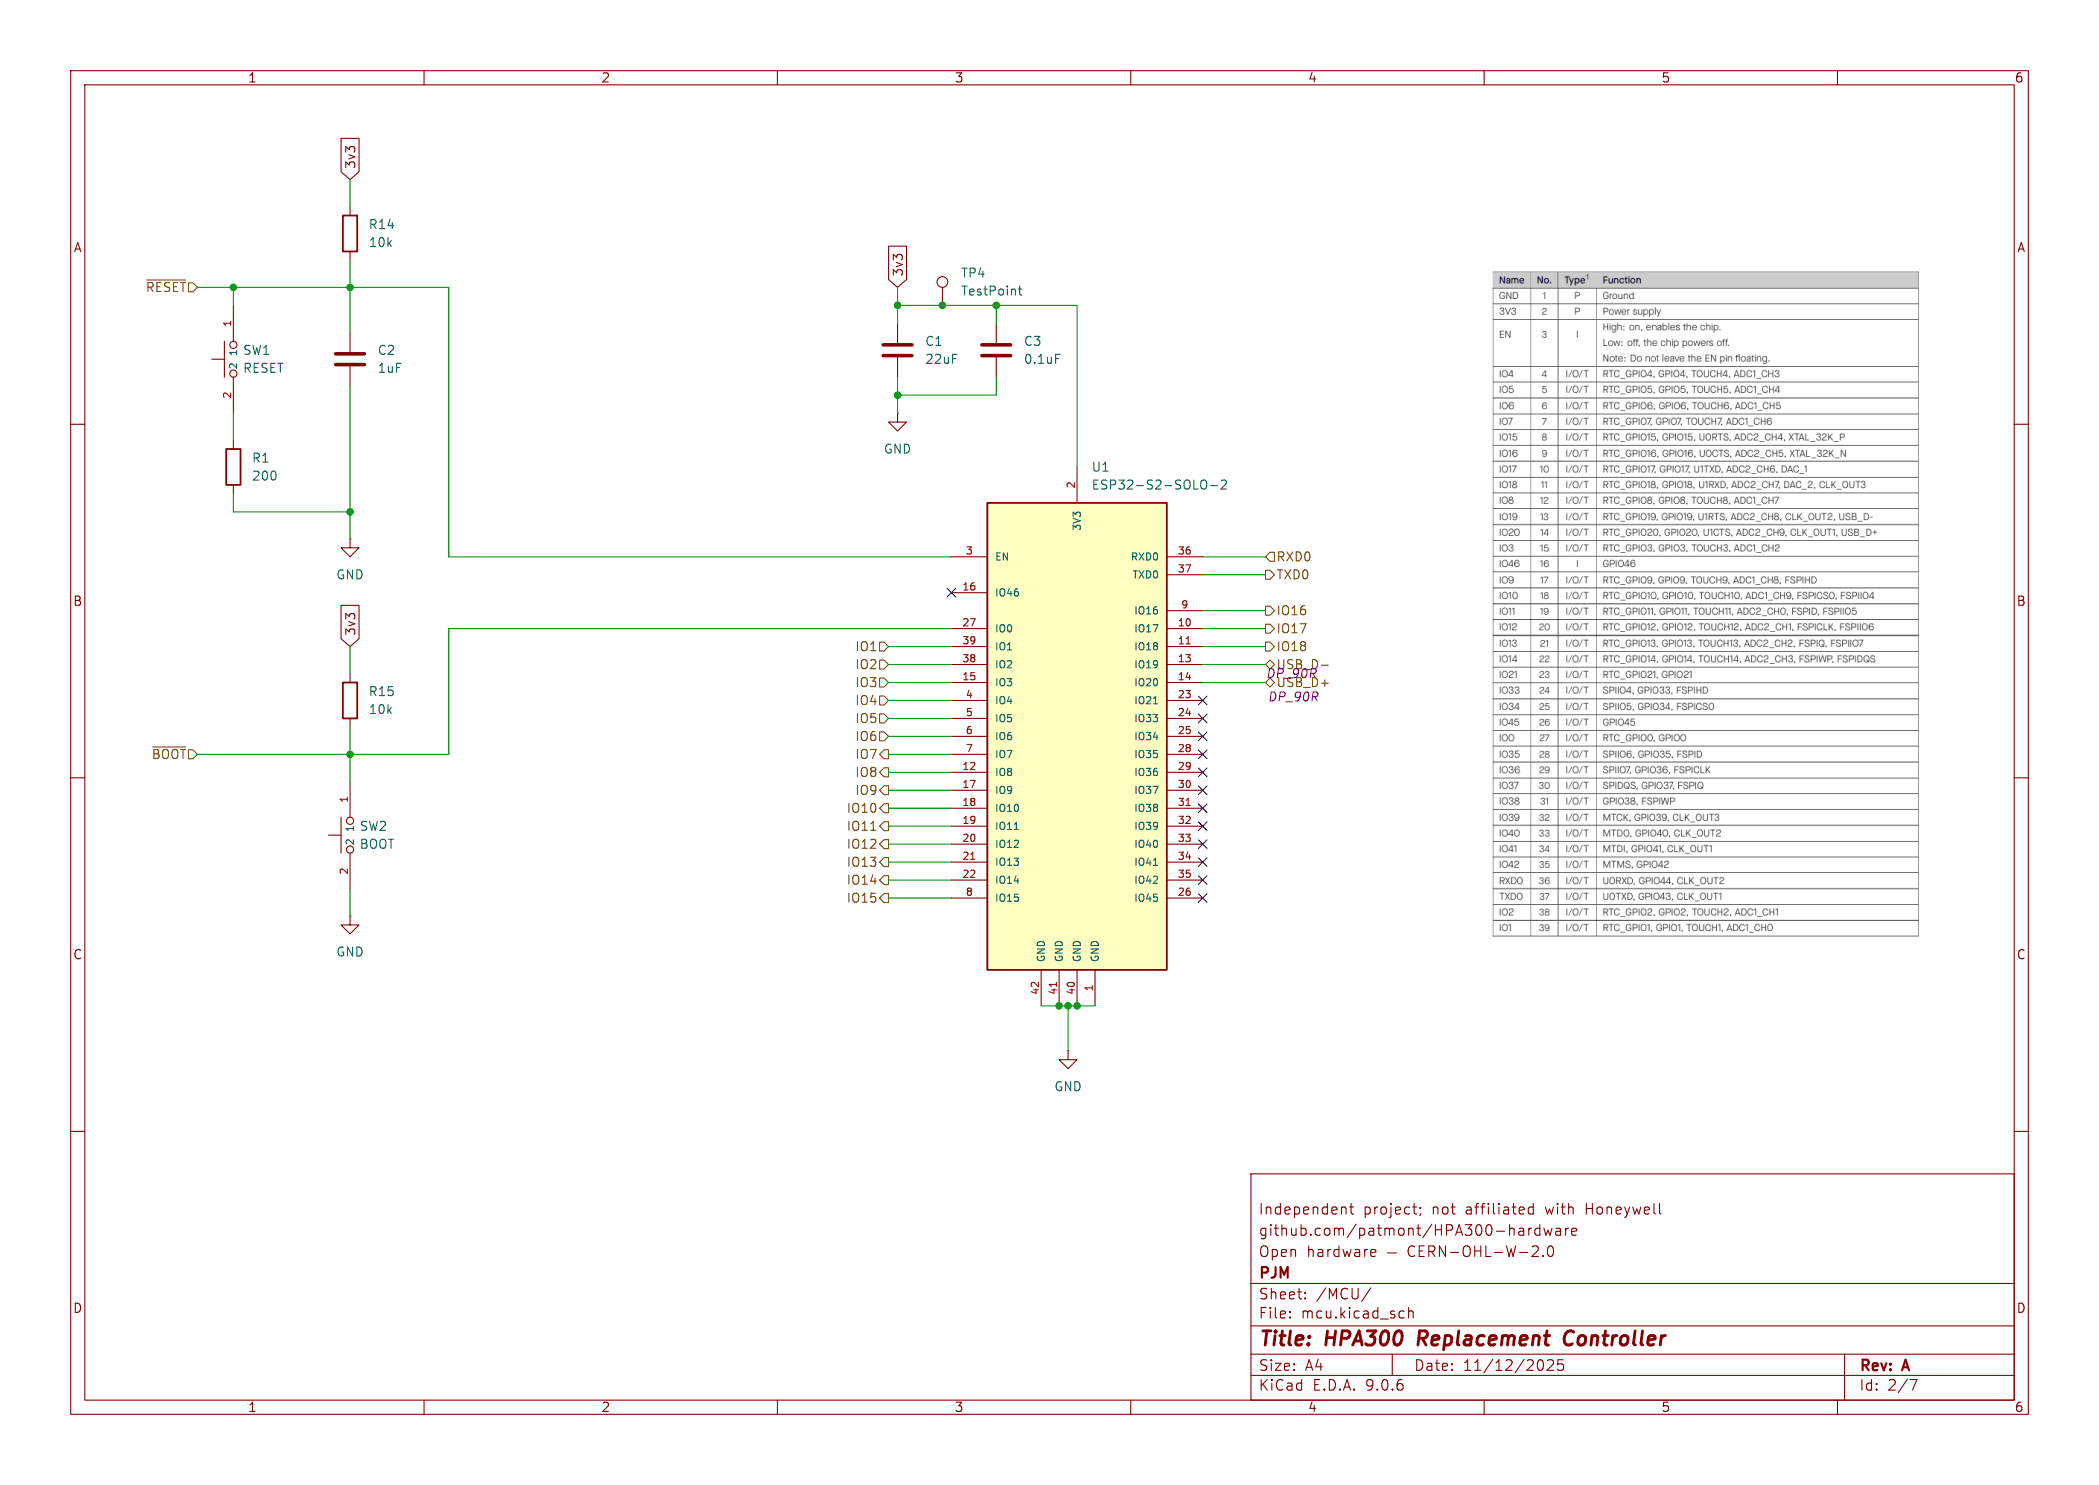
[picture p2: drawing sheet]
(kicad_sch
 (version 20250114)
 (generator "eeschema")
 (generator_version "9.0")
 (paper "A4")
 (title_block
  (title "HPA300 Replacement Controller")
  (date "11/12/2025")
  (rev "A")
  (company "PJM")
  (comment 1 "Open hardware — CERN-OHL-W-2.0")
  (comment 2 "github.com/patmont/HPA300-hardware")
  (comment 3 "Independent project; not affiliated with Honeywell"))
 (lib_symbols
  (symbol "0_mcu:ESP32-S2-SOLO-2"
   (pin_names
    (offset 1.016)) (exclude_from_sim no) (in_bom yes) (on_board yes)
   (property "Reference" "U" (at -12.7 33.782 0) (effects (font (size 1.27 1.27)) (justify left bottom)))
   (property "Value" "ESP32-S2-SOLO-2" (at 14.732 -58.42 0) (effects (font (size 1.27 1.27)) (justify left bottom)))
   (property "Footprint" "ESP32-S2-SOLO-N4:XCVR_ESP32-S2-SOLO-N4" (at 0 0 0) (effects (font (size 1.27 1.27)) (justify bottom) (hide yes)))
   (property "Datasheet" "" (at 0 0 0) (effects (font (size 1.27 1.27)) (hide yes)))
   (property "Description" "" (at 0 0 0) (effects (font (size 1.27 1.27)) (hide yes)))
   (property "PARTREV" "1.6" (at 0 0 0) (effects (font (size 1.27 1.27)) (justify bottom) (hide yes)))
   (property "STANDARD" "Manufacturer Recommendations" (at 0 0 0) (effects (font (size 1.27 1.27)) (justify bottom) (hide yes)))
   (property "MAXIMUM_PACKAGE_HEIGHT" "3.25 mm" (at 0 0 0) (effects (font (size 1.27 1.27)) (justify bottom) (hide yes)))
   (property "MANUFACTURER" "Espressif Systems" (at 0 0 0) (effects (font (size 1.27 1.27)) (justify bottom) (hide yes)))
   (symbol "ESP32-S2-SOLO-2_0_0"
    (rectangle (start -12.7 33.02) (end 12.7 -33.02) (stroke (width 0.254) (type default)) (fill (type background)))
    (pin input line (at -17.78 25.4 0) (length 5.08) (name "EN" (effects (font (size 1.016 1.016)))) (number "3" (effects (font (size 1.016 1.016)))))
    (pin input line (at -17.78 20.32 0) (length 5.08) (name "IO46" (effects (font (size 1.016 1.016)))) (number "16" (effects (font (size 1.016 1.016)))))
    (pin bidirectional line (at -17.78 15.24 0) (length 5.08) (name "IO0" (effects (font (size 1.016 1.016)))) (number "27" (effects (font (size 1.016 1.016)))))
    (pin bidirectional line (at -17.78 12.7 0) (length 5.08) (name "IO1" (effects (font (size 1.016 1.016)))) (number "39" (effects (font (size 1.016 1.016)))))
    (pin bidirectional line (at -17.78 10.16 0) (length 5.08) (name "IO2" (effects (font (size 1.016 1.016)))) (number "38" (effects (font (size 1.016 1.016)))))
    (pin bidirectional line (at -17.78 7.62 0) (length 5.08) (name "IO3" (effects (font (size 1.016 1.016)))) (number "15" (effects (font (size 1.016 1.016)))))
    (pin bidirectional line (at -17.78 5.08 0) (length 5.08) (name "IO4" (effects (font (size 1.016 1.016)))) (number "4" (effects (font (size 1.016 1.016)))))
    (pin bidirectional line (at -17.78 2.54 0) (length 5.08) (name "IO5" (effects (font (size 1.016 1.016)))) (number "5" (effects (font (size 1.016 1.016)))))
    (pin bidirectional line (at -17.78 0 0) (length 5.08) (name "IO6" (effects (font (size 1.016 1.016)))) (number "6" (effects (font (size 1.016 1.016)))))
    (pin bidirectional line (at -17.78 -2.54 0) (length 5.08) (name "IO7" (effects (font (size 1.016 1.016)))) (number "7" (effects (font (size 1.016 1.016)))))
    (pin bidirectional line (at -17.78 -5.08 0) (length 5.08) (name "IO8" (effects (font (size 1.016 1.016)))) (number "12" (effects (font (size 1.016 1.016)))))
    (pin bidirectional line (at -17.78 -7.62 0) (length 5.08) (name "IO9" (effects (font (size 1.016 1.016)))) (number "17" (effects (font (size 1.016 1.016)))))
    (pin bidirectional line (at -17.78 -10.16 0) (length 5.08) (name "IO10" (effects (font (size 1.016 1.016)))) (number "18" (effects (font (size 1.016 1.016)))))
    (pin bidirectional line (at -17.78 -12.7 0) (length 5.08) (name "IO11" (effects (font (size 1.016 1.016)))) (number "19" (effects (font (size 1.016 1.016)))))
    (pin bidirectional line (at -17.78 -15.24 0) (length 5.08) (name "IO12" (effects (font (size 1.016 1.016)))) (number "20" (effects (font (size 1.016 1.016)))))
    (pin bidirectional line (at -17.78 -17.78 0) (length 5.08) (name "IO13" (effects (font (size 1.016 1.016)))) (number "21" (effects (font (size 1.016 1.016)))))
    (pin bidirectional line (at -17.78 -20.32 0) (length 5.08) (name "IO14" (effects (font (size 1.016 1.016)))) (number "22" (effects (font (size 1.016 1.016)))))
    (pin bidirectional line (at -17.78 -22.86 0) (length 5.08) (name "IO15" (effects (font (size 1.016 1.016)))) (number "8" (effects (font (size 1.016 1.016)))))
    (pin power_in line (at 0 38.1 270) (length 5.08) (name "3V3" (effects (font (size 1.016 1.016)))) (number "2" (effects (font (size 1.016 1.016)))))
    (pin bidirectional line (at 17.78 25.4 180) (length 5.08) (name "RXD0" (effects (font (size 1.016 1.016)))) (number "36" (effects (font (size 1.016 1.016)))))
    (pin bidirectional line (at 17.78 22.86 180) (length 5.08) (name "TXD0" (effects (font (size 1.016 1.016)))) (number "37" (effects (font (size 1.016 1.016)))))
    (pin bidirectional line (at 17.78 17.78 180) (length 5.08) (name "IO16" (effects (font (size 1.016 1.016)))) (number "9" (effects (font (size 1.016 1.016)))))
    (pin bidirectional line (at 17.78 15.24 180) (length 5.08) (name "IO17" (effects (font (size 1.016 1.016)))) (number "10" (effects (font (size 1.016 1.016)))))
    (pin bidirectional line (at 17.78 12.7 180) (length 5.08) (name "IO18" (effects (font (size 1.016 1.016)))) (number "11" (effects (font (size 1.016 1.016)))))
    (pin bidirectional line (at 17.78 10.16 180) (length 5.08) (name "IO19" (effects (font (size 1.016 1.016)))) (number "13" (effects (font (size 1.016 1.016)))))
    (pin bidirectional line (at 17.78 7.62 180) (length 5.08) (name "IO20" (effects (font (size 1.016 1.016)))) (number "14" (effects (font (size 1.016 1.016)))))
    (pin bidirectional line (at 17.78 5.08 180) (length 5.08) (name "IO21" (effects (font (size 1.016 1.016)))) (number "23" (effects (font (size 1.016 1.016)))))
    (pin bidirectional line (at 17.78 2.54 180) (length 5.08) (name "IO33" (effects (font (size 1.016 1.016)))) (number "24" (effects (font (size 1.016 1.016)))))
    (pin bidirectional line (at 17.78 0 180) (length 5.08) (name "IO34" (effects (font (size 1.016 1.016)))) (number "25" (effects (font (size 1.016 1.016)))))
    (pin bidirectional line (at 17.78 -2.54 180) (length 5.08) (name "IO35" (effects (font (size 1.016 1.016)))) (number "28" (effects (font (size 1.016 1.016)))))
    (pin bidirectional line (at 17.78 -5.08 180) (length 5.08) (name "IO36" (effects (font (size 1.016 1.016)))) (number "29" (effects (font (size 1.016 1.016)))))
    (pin bidirectional line (at 17.78 -7.62 180) (length 5.08) (name "IO37" (effects (font (size 1.016 1.016)))) (number "30" (effects (font (size 1.016 1.016)))))
    (pin bidirectional line (at 17.78 -10.16 180) (length 5.08) (name "IO38" (effects (font (size 1.016 1.016)))) (number "31" (effects (font (size 1.016 1.016)))))
    (pin bidirectional line (at 17.78 -12.7 180) (length 5.08) (name "IO39" (effects (font (size 1.016 1.016)))) (number "32" (effects (font (size 1.016 1.016)))))
    (pin bidirectional line (at 17.78 -15.24 180) (length 5.08) (name "IO40" (effects (font (size 1.016 1.016)))) (number "33" (effects (font (size 1.016 1.016)))))
    (pin bidirectional line (at 17.78 -17.78 180) (length 5.08) (name "IO41" (effects (font (size 1.016 1.016)))) (number "34" (effects (font (size 1.016 1.016)))))
    (pin bidirectional line (at 17.78 -20.32 180) (length 5.08) (name "IO42" (effects (font (size 1.016 1.016)))) (number "35" (effects (font (size 1.016 1.016)))))
    (pin bidirectional line (at 17.78 -22.86 180) (length 5.08) (name "IO45" (effects (font (size 1.016 1.016)))) (number "26" (effects (font (size 1.016 1.016))))))
   (symbol "ESP32-S2-SOLO-2_1_0"
    (pin passive line (at -5.08 -38.1 90) (length 5.08) (name "GND" (effects (font (size 1.016 1.016)))) (number "42" (effects (font (size 1.016 1.016)))))
    (pin passive line (at -2.54 -38.1 90) (length 5.08) (name "GND" (effects (font (size 1.016 1.016)))) (number "41" (effects (font (size 1.016 1.016)))))
    (pin passive line (at 0 -38.1 90) (length 5.08) (name "GND" (effects (font (size 1.016 1.016)))) (number "40" (effects (font (size 1.016 1.016)))))
    (pin power_out line (at 2.54 -38.1 90) (length 5.08) (name "GND" (effects (font (size 1.016 1.016)))) (number "1" (effects (font (size 1.016 1.016))))))
   (embedded_fonts no))
  (symbol "0_switch:B3U-1100P"
   (pin_names
    (offset 1.016)) (exclude_from_sim no) (in_bom yes) (on_board yes)
   (property "Reference" "SW" (at -3.048 4.064 0) (effects (font (size 1.27 1.27)) (justify left bottom)))
   (property "Value" "B3U-1100P" (at -5.588 -5.08 0) (effects (font (size 1.27 1.27)) (justify left bottom)))
   (property "Footprint" "B3U-1100P:SW_B3U-1100P" (at 23.622 -5.08 0) (effects (font (size 1.27 1.27)) (justify bottom) (hide yes)))
   (property "Datasheet" "" (at 0 0 0) (effects (font (size 1.27 1.27)) (hide yes)))
   (property "Description" "" (at 0 0 0) (effects (font (size 1.27 1.27)) (hide yes)))
   (property "MANUFACTURER" "Omron" (at -9.652 -4.826 0) (effects (font (size 1.27 1.27)) (justify bottom) (hide yes)))
   (symbol "B3U-1100P_0_0"
    (pin passive line (at -7.62 0 0) (length 5.08) (name "2" (effects (font (size 1.016 1.016)))) (number "2" (effects (font (size 1.016 1.016)))))
    (pin passive line (at 7.62 0 180) (length 5.08) (name "1" (effects (font (size 1.016 1.016)))) (number "1" (effects (font (size 1.016 1.016))))))
   (symbol "B3U-1100P_0_1"
    (circle (center -2.032 0) (radius 0.508) (stroke (width 0) (type default)) (fill (type none)))
    (polyline (pts (xy 0 1.27) (xy 0 3.048)) (stroke (width 0) (type default)) (fill (type none)))
    (circle (center 2.032 0) (radius 0.508) (stroke (width 0) (type default)) (fill (type none)))
    (polyline (pts (xy 2.54 1.27) (xy -2.54 1.27)) (stroke (width 0) (type default)) (fill (type none))))
   (embedded_fonts no))
  (symbol "Connector:TestPoint"
   (pin_numbers (hide yes))
   (pin_names
    (offset 0.762) (hide yes)) (exclude_from_sim no) (in_bom yes) (on_board yes)
   (property "Reference" "TP" (at 0 6.858 0) (effects (font (size 1.27 1.27))))
   (property "Value" "TestPoint" (at 0 5.08 0) (effects (font (size 1.27 1.27))))
   (property "Footprint" "" (at 5.08 0 0) (effects (font (size 1.27 1.27)) (hide yes)))
   (property "Datasheet" "~" (at 5.08 0 0) (effects (font (size 1.27 1.27)) (hide yes)))
   (property "Description" "test point" (at 0 0 0) (effects (font (size 1.27 1.27)) (hide yes)))
   (symbol "TestPoint_0_1"
    (circle (center 0 3.302) (radius 0.762) (stroke (width 0) (type default)) (fill (type none))))
   (symbol "TestPoint_1_1"
    (pin passive line (at 0 0 90) (length 2.54) (name "1" (effects (font (size 1.27 1.27)))) (number "1" (effects (font (size 1.27 1.27))))))
   (embedded_fonts no))
  (symbol "Device:C"
   (pin_numbers (hide yes))
   (pin_names
    (offset 0.254)) (exclude_from_sim no) (in_bom yes) (on_board yes)
   (property "Reference" "C" (at 0.635 2.54 0) (effects (font (size 1.27 1.27)) (justify left)))
   (property "Value" "C" (at 0.635 -2.54 0) (effects (font (size 1.27 1.27)) (justify left)))
   (property "Footprint" "" (at 0.9652 -3.81 0) (effects (font (size 1.27 1.27)) (hide yes)))
   (property "Datasheet" "~" (at 0 0 0) (effects (font (size 1.27 1.27)) (hide yes)))
   (property "Description" "Unpolarized capacitor" (at 0 0 0) (effects (font (size 1.27 1.27)) (hide yes)))
   (symbol "C_0_1"
    (polyline (pts (xy -2.032 0.762) (xy 2.032 0.762)) (stroke (width 0.508) (type default)) (fill (type none)))
    (polyline (pts (xy -2.032 -0.762) (xy 2.032 -0.762)) (stroke (width 0.508) (type default)) (fill (type none))))
   (symbol "C_1_1"
    (pin passive line (at 0 3.81 270) (length 2.794) (name "~" (effects (font (size 1.27 1.27)))) (number "1" (effects (font (size 1.27 1.27)))))
    (pin passive line (at 0 -3.81 90) (length 2.794) (name "~" (effects (font (size 1.27 1.27)))) (number "2" (effects (font (size 1.27 1.27))))))
   (embedded_fonts no))
  (symbol "Device:R"
   (pin_numbers (hide yes))
   (pin_names
    (offset 0)) (exclude_from_sim no) (in_bom yes) (on_board yes)
   (property "Reference" "R" (at 2.032 0 90) (effects (font (size 1.27 1.27))))
   (property "Value" "R" (at 0 0 90) (effects (font (size 1.27 1.27))))
   (property "Footprint" "" (at -1.778 0 90) (effects (font (size 1.27 1.27)) (hide yes)))
   (property "Datasheet" "~" (at 0 0 0) (effects (font (size 1.27 1.27)) (hide yes)))
   (property "Description" "Resistor" (at 0 0 0) (effects (font (size 1.27 1.27)) (hide yes)))
   (symbol "R_0_1"
    (rectangle (start -1.016 -2.54) (end 1.016 2.54) (stroke (width 0.254) (type default)) (fill (type none))))
   (symbol "R_1_1"
    (pin passive line (at 0 3.81 270) (length 1.27) (name "~" (effects (font (size 1.27 1.27)))) (number "1" (effects (font (size 1.27 1.27)))))
    (pin passive line (at 0 -3.81 90) (length 1.27) (name "~" (effects (font (size 1.27 1.27)))) (number "2" (effects (font (size 1.27 1.27))))))
   (embedded_fonts no))
  (symbol "power:GND"
   (power)
   (pin_numbers (hide yes))
   (pin_names
    (offset 0) (hide yes)) (exclude_from_sim no) (in_bom yes) (on_board yes)
   (property "Reference" "#PWR" (at 0 -6.35 0) (effects (font (size 1.27 1.27)) (hide yes)))
   (property "Value" "GND" (at 0 -3.81 0) (effects (font (size 1.27 1.27))))
   (property "Footprint" "" (at 0 0 0) (effects (font (size 1.27 1.27)) (hide yes)))
   (property "Datasheet" "" (at 0 0 0) (effects (font (size 1.27 1.27)) (hide yes)))
   (property "Description" "Power symbol creates a global label with name \"GND\" , ground" (at 0 0 0) (effects (font (size 1.27 1.27)) (hide yes)))
   (symbol "GND_0_1"
    (polyline (pts (xy 0 0) (xy 0 -1.27) (xy 1.27 -1.27) (xy 0 -2.54) (xy -1.27 -1.27) (xy 0 -1.27)) (stroke (width 0) (type default)) (fill (type none))))
   (symbol "GND_1_1"
    (pin power_in line (at 0 0 270) (length 0) (name "~" (effects (font (size 1.27 1.27)))) (number "1" (effects (font (size 1.27 1.27))))))
   (embedded_fonts no)))
 (junction
  (at 49.53 106.68)
  (diameter 0)
  (color 0 0 0 0))
 (junction
  (at 127 43.18)
  (diameter 0)
  (color 0 0 0 0))
 (junction
  (at 49.53 72.39)
  (diameter 0)
  (color 0 0 0 0))
 (junction
  (at 133.35 43.18)
  (diameter 0)
  (color 0 0 0 0))
 (junction
  (at 33.02 40.64)
  (diameter 0)
  (color 0 0 0 0))
 (junction
  (at 49.53 40.64)
  (diameter 0)
  (color 0 0 0 0))
 (junction
  (at 151.13 142.24)
  (diameter 0)
  (color 0 0 0 0))
 (junction
  (at 149.86 142.24)
  (diameter 0)
  (color 0 0 0 0))
 (junction
  (at 152.4 142.24)
  (diameter 0)
  (color 0 0 0 0))
 (junction
  (at 140.97 43.18)
  (diameter 0)
  (color 0 0 0 0))
 (junction
  (at 127 55.88)
  (diameter 0)
  (color 0 0 0 0))
 (no_connect
  (at 170.18 109.22))
 (no_connect
  (at 170.18 104.14))
 (no_connect
  (at 134.62 83.82))
 (no_connect
  (at 170.18 124.46))
 (no_connect
  (at 170.18 111.76))
 (no_connect
  (at 170.18 116.84))
 (no_connect
  (at 170.18 127))
 (no_connect
  (at 170.18 99.06))
 (no_connect
  (at 170.18 114.3))
 (no_connect
  (at 170.18 101.6))
 (no_connect
  (at 170.18 121.92))
 (no_connect
  (at 170.18 119.38))
 (no_connect
  (at 170.18 106.68))
 (wire
  (pts (xy 140.97 53.34) (xy 140.97 55.88))
  (stroke (width 0) (type default)))
 (wire
  (pts (xy 127 43.18) (xy 127 45.72))
  (stroke (width 0) (type default)))
 (wire
  (pts (xy 63.5 106.68) (xy 63.5 88.9))
  (stroke (width 0) (type default)))
 (wire
  (pts (xy 170.18 91.44) (xy 179.07 91.44))
  (stroke (width 0) (type default)))
 (wire
  (pts (xy 33.02 69.85) (xy 33.02 72.39))
  (stroke (width 0) (type default)))
 (wire
  (pts (xy 125.73 109.22) (xy 134.62 109.22))
  (stroke (width 0) (type default)))
 (wire
  (pts (xy 33.02 40.64) (xy 33.02 43.18))
  (stroke (width 0) (type default)))
 (wire
  (pts (xy 147.32 142.24) (xy 149.86 142.24))
  (stroke (width 0) (type default)))
 (wire
  (pts (xy 140.97 43.18) (xy 140.97 45.72))
  (stroke (width 0) (type default)))
 (wire
  (pts (xy 27.94 106.68) (xy 49.53 106.68))
  (stroke (width 0) (type default)))
 (wire
  (pts (xy 33.02 72.39) (xy 49.53 72.39))
  (stroke (width 0) (type default)))
 (wire
  (pts (xy 33.02 58.42) (xy 33.02 62.23))
  (stroke (width 0) (type default)))
 (wire
  (pts (xy 133.35 43.18) (xy 140.97 43.18))
  (stroke (width 0) (type default)))
 (wire
  (pts (xy 125.73 101.6) (xy 134.62 101.6))
  (stroke (width 0) (type default)))
 (wire
  (pts (xy 125.73 114.3) (xy 134.62 114.3))
  (stroke (width 0) (type default)))
 (wire
  (pts (xy 170.18 93.98) (xy 179.07 93.98))
  (stroke (width 0) (type default)))
 (wire
  (pts (xy 49.53 36.83) (xy 49.53 40.64))
  (stroke (width 0) (type default)))
 (wire
  (pts (xy 125.73 119.38) (xy 134.62 119.38))
  (stroke (width 0) (type default)))
 (wire
  (pts (xy 127 43.18) (xy 133.35 43.18))
  (stroke (width 0) (type default)))
 (wire
  (pts (xy 125.73 124.46) (xy 134.62 124.46))
  (stroke (width 0) (type default)))
 (wire
  (pts (xy 125.73 96.52) (xy 134.62 96.52))
  (stroke (width 0) (type default)))
 (wire
  (pts (xy 125.73 104.14) (xy 134.62 104.14))
  (stroke (width 0) (type default)))
 (wire
  (pts (xy 63.5 40.64) (xy 63.5 78.74))
  (stroke (width 0) (type default)))
 (wire
  (pts (xy 127 55.88) (xy 140.97 55.88))
  (stroke (width 0) (type default)))
 (wire
  (pts (xy 149.86 142.24) (xy 151.13 142.24))
  (stroke (width 0) (type default)))
 (wire
  (pts (xy 170.18 96.52) (xy 179.07 96.52))
  (stroke (width 0) (type default)))
 (wire
  (pts (xy 49.53 102.87) (xy 49.53 106.68))
  (stroke (width 0) (type default)))
 (wire
  (pts (xy 49.53 125.73) (xy 49.53 129.54))
  (stroke (width 0) (type default)))
 (wire
  (pts (xy 127 53.34) (xy 127 55.88))
  (stroke (width 0) (type default)))
 (wire
  (pts (xy 63.5 88.9) (xy 134.62 88.9))
  (stroke (width 0) (type default)))
 (wire
  (pts (xy 170.18 86.36) (xy 179.07 86.36))
  (stroke (width 0) (type default)))
 (wire
  (pts (xy 49.53 91.44) (xy 49.53 95.25))
  (stroke (width 0) (type default)))
 (wire
  (pts (xy 27.94 40.64) (xy 33.02 40.64))
  (stroke (width 0) (type default)))
 (wire
  (pts (xy 151.13 142.24) (xy 152.4 142.24))
  (stroke (width 0) (type default)))
 (wire
  (pts (xy 125.73 127) (xy 134.62 127))
  (stroke (width 0) (type default)))
 (wire
  (pts (xy 49.53 72.39) (xy 49.53 76.2))
  (stroke (width 0) (type default)))
 (wire
  (pts (xy 151.13 142.24) (xy 151.13 148.59))
  (stroke (width 0) (type default)))
 (wire
  (pts (xy 152.4 142.24) (xy 154.94 142.24))
  (stroke (width 0) (type default)))
 (wire
  (pts (xy 49.53 40.64) (xy 63.5 40.64))
  (stroke (width 0) (type default)))
 (wire
  (pts (xy 152.4 43.18) (xy 152.4 66.04))
  (stroke (width 0) (type default)))
 (wire
  (pts (xy 49.53 25.4) (xy 49.53 29.21))
  (stroke (width 0) (type default)))
 (wire
  (pts (xy 125.73 121.92) (xy 134.62 121.92))
  (stroke (width 0) (type default)))
 (wire
  (pts (xy 125.73 93.98) (xy 134.62 93.98))
  (stroke (width 0) (type default)))
 (wire
  (pts (xy 170.18 88.9) (xy 179.07 88.9))
  (stroke (width 0) (type default)))
 (wire
  (pts (xy 127 40.64) (xy 127 43.18))
  (stroke (width 0) (type default)))
 (wire
  (pts (xy 125.73 99.06) (xy 134.62 99.06))
  (stroke (width 0) (type default)))
 (wire
  (pts (xy 170.18 78.74) (xy 179.07 78.74))
  (stroke (width 0) (type default)))
 (wire
  (pts (xy 140.97 43.18) (xy 152.4 43.18))
  (stroke (width 0) (type default)))
 (wire
  (pts (xy 49.53 54.61) (xy 49.53 72.39))
  (stroke (width 0) (type default)))
 (wire
  (pts (xy 125.73 106.68) (xy 134.62 106.68))
  (stroke (width 0) (type default)))
 (wire
  (pts (xy 49.53 40.64) (xy 49.53 46.99))
  (stroke (width 0) (type default)))
 (wire
  (pts (xy 127 55.88) (xy 127 58.42))
  (stroke (width 0) (type default)))
 (wire
  (pts (xy 49.53 106.68) (xy 63.5 106.68))
  (stroke (width 0) (type default)))
 (wire
  (pts (xy 63.5 78.74) (xy 134.62 78.74))
  (stroke (width 0) (type default)))
 (wire
  (pts (xy 125.73 116.84) (xy 134.62 116.84))
  (stroke (width 0) (type default)))
 (wire
  (pts (xy 125.73 91.44) (xy 134.62 91.44))
  (stroke (width 0) (type default)))
 (wire
  (pts (xy 170.18 81.28) (xy 179.07 81.28))
  (stroke (width 0) (type default)))
 (wire
  (pts (xy 49.53 106.68) (xy 49.53 110.49))
  (stroke (width 0) (type default)))
 (wire
  (pts (xy 33.02 40.64) (xy 49.53 40.64))
  (stroke (width 0) (type default)))
 (wire
  (pts (xy 125.73 111.76) (xy 134.62 111.76))
  (stroke (width 0) (type default)))
 (image
  (at 241.3 85.09)
  (scale 0.389093)
  (data))
 (global_label "3v3"
  (shape input)
  (at 127 40.64 90)
  (fields_autoplaced yes)
  (effects (font (size 1.27 1.27)) (justify left))
  (property "Intersheetrefs" "${INTERSHEET_REFS}" (at 127 34.2682 90) (effects (font (size 1.27 1.27)) (justify left) (hide yes))))
 (global_label "3v3"
  (shape input)
  (at 49.53 25.4 90)
  (fields_autoplaced yes)
  (effects (font (size 1.27 1.27)) (justify left))
  (property "Intersheetrefs" "${INTERSHEET_REFS}" (at 49.53 19.0282 90) (effects (font (size 1.27 1.27)) (justify left) (hide yes))))
 (global_label "3v3"
  (shape input)
  (at 49.53 91.44 90)
  (fields_autoplaced yes)
  (effects (font (size 1.27 1.27)) (justify left))
  (property "Intersheetrefs" "${INTERSHEET_REFS}" (at 49.53 85.0682 90) (effects (font (size 1.27 1.27)) (justify left) (hide yes))))
 (hierarchical_label "IO15"
  (shape output)
  (at 125.73 127 180)
  (effects (font (size 1.27 1.27)) (justify right)))
 (hierarchical_label "IO2"
  (shape input)
  (at 125.73 93.98 180)
  (effects (font (size 1.27 1.27)) (justify right)))
 (hierarchical_label "IO7"
  (shape output)
  (at 125.73 106.68 180)
  (effects (font (size 1.27 1.27)) (justify right)))
 (hierarchical_label "IO3"
  (shape input)
  (at 125.73 96.52 180)
  (effects (font (size 1.27 1.27)) (justify right)))
 (hierarchical_label "USB_D+"
  (shape bidirectional)
  (at 179.07 96.52 0)
  (effects (font (size 1.27 1.27)) (justify left))
  (property "Netclass" "DP_90R" (at 179.324 98.552 0) (effects (font (size 1.27 1.27)
    (italic yes)) (justify left))))
 (hierarchical_label "TXD0"
  (shape output)
  (at 179.07 81.28 0)
  (effects (font (size 1.27 1.27)) (justify left)))
 (hierarchical_label "IO17"
  (shape output)
  (at 179.07 88.9 0)
  (effects (font (size 1.27 1.27)) (justify left)))
 (hierarchical_label "IO16"
  (shape output)
  (at 179.07 86.36 0)
  (effects (font (size 1.27 1.27)) (justify left)))
 (hierarchical_label "IO4"
  (shape input)
  (at 125.73 99.06 180)
  (effects (font (size 1.27 1.27)) (justify right)))
 (hierarchical_label "~{BOOT}"
  (shape input)
  (at 27.94 106.68 180)
  (effects (font (size 1.27 1.27)) (justify right)))
 (hierarchical_label "IO11"
  (shape output)
  (at 125.73 116.84 180)
  (effects (font (size 1.27 1.27)) (justify right)))
 (hierarchical_label "IO9"
  (shape output)
  (at 125.73 111.76 180)
  (effects (font (size 1.27 1.27)) (justify right)))
 (hierarchical_label "IO12"
  (shape output)
  (at 125.73 119.38 180)
  (effects (font (size 1.27 1.27)) (justify right)))
 (hierarchical_label "IO5"
  (shape input)
  (at 125.73 101.6 180)
  (effects (font (size 1.27 1.27)) (justify right)))
 (hierarchical_label "RXD0"
  (shape input)
  (at 179.07 78.74 0)
  (effects (font (size 1.27 1.27)) (justify left)))
 (hierarchical_label "IO14"
  (shape output)
  (at 125.73 124.46 180)
  (effects (font (size 1.27 1.27)) (justify right)))
 (hierarchical_label "IO13"
  (shape output)
  (at 125.73 121.92 180)
  (effects (font (size 1.27 1.27)) (justify right)))
 (hierarchical_label "IO8"
  (shape output)
  (at 125.73 109.22 180)
  (effects (font (size 1.27 1.27)) (justify right)))
 (hierarchical_label "USB_D-"
  (shape bidirectional)
  (at 179.07 93.98 0)
  (fields_autoplaced yes)
  (effects (font (size 1.27 1.27)) (justify left))
  (property "Netclass" "DP_90R" (at 179.07 95.25 0) (effects (font (size 1.27 1.27)
    (italic yes)) (justify left))))
 (hierarchical_label "IO6"
  (shape input)
  (at 125.73 104.14 180)
  (effects (font (size 1.27 1.27)) (justify right)))
 (hierarchical_label "IO10"
  (shape output)
  (at 125.73 114.3 180)
  (effects (font (size 1.27 1.27)) (justify right)))
 (hierarchical_label "IO18"
  (shape output)
  (at 179.07 91.44 0)
  (effects (font (size 1.27 1.27)) (justify left)))
 (hierarchical_label "~{RESET}"
  (shape input)
  (at 27.94 40.64 180)
  (effects (font (size 1.27 1.27)) (justify right)))
 (hierarchical_label "IO1"
  (shape input)
  (at 125.73 91.44 180)
  (effects (font (size 1.27 1.27)) (justify right)))
 (symbol
  (lib_id "0_mcu:ESP32-S2-SOLO-2")
  (at 152.4 104.14 0)
  (unit 1)
  (exclude_from_sim no)
  (in_bom yes)
  (on_board yes)
  (dnp no)
  (fields_autoplaced yes)
  (property "Reference" "U1" (at 154.3686 66.04 0) (effects (font (size 1.27 1.27)) (justify left)))
  (property "Value" "ESP32-S2-SOLO-2" (at 154.3686 68.58 0) (effects (font (size 1.27 1.27)) (justify left)))
  (property "Footprint" "0_mcu:ESP32-S2-SOLO-2" (at 152.4 104.14 0) (effects (font (size 1.27 1.27)) (justify bottom) (hide yes)))
  (property "Datasheet" "" (at 152.4 104.14 0) (effects (font (size 1.27 1.27)) (hide yes)))
  (property "Description" "" (at 152.4 104.14 0) (effects (font (size 1.27 1.27)) (hide yes)))
  (property "PARTREV" "1.6" (at 152.4 104.14 0) (effects (font (size 1.27 1.27)) (justify bottom) (hide yes)))
  (property "STANDARD" "Manufacturer Recommendations" (at 152.4 104.14 0) (effects (font (size 1.27 1.27)) (justify bottom) (hide yes)))
  (property "MAXIMUM_PACKAGE_HEIGHT" "3.25 mm" (at 152.4 104.14 0) (effects (font (size 1.27 1.27)) (justify bottom) (hide yes)))
  (property "MANUFACTURER" "Espressif Systems" (at 152.4 104.14 0) (effects (font (size 1.27 1.27)) (justify bottom) (hide yes)))
  (property "Digikey" "ESP32-S2-SOLO-2-N4" (at 152.4 104.14 0) (effects (font (size 1.27 1.27)) (hide yes)))
  (pin "27")
  (pin "5")
  (pin "7")
  (pin "16")
  (pin "20")
  (pin "8")
  (pin "4")
  (pin "19")
  (pin "1")
  (pin "21")
  (pin "2")
  (pin "10")
  (pin "3")
  (pin "38")
  (pin "15")
  (pin "40")
  (pin "39")
  (pin "6")
  (pin "12")
  (pin "17")
  (pin "36")
  (pin "18")
  (pin "41")
  (pin "37")
  (pin "9")
  (pin "11")
  (pin "22")
  (pin "28")
  (pin "26")
  (pin "30")
  (pin "31")
  (pin "34")
  (pin "24")
  (pin "35")
  (pin "13")
  (pin "23")
  (pin "25")
  (pin "29")
  (pin "32")
  (pin "33")
  (pin "14")
  (pin "42"))
 (symbol
  (lib_id "0_switch:B3U-1100P")
  (at 49.53 118.11 90)
  (unit 1)
  (exclude_from_sim no)
  (in_bom yes)
  (on_board yes)
  (dnp no)
  (fields_autoplaced yes)
  (property "Reference" "SW2" (at 50.8 116.8399 90) (effects (font (size 1.27 1.27)) (justify right)))
  (property "Value" "BOOT" (at 50.8 119.3799 90) (effects (font (size 1.27 1.27)) (justify right)))
  (property "Footprint" "0_switch:SW_B3U-1100P" (at 54.61 94.488 0) (effects (font (size 1.27 1.27)) (justify bottom) (hide yes)))
  (property "Datasheet" "" (at 49.53 118.11 0) (effects (font (size 1.27 1.27)) (hide yes)))
  (property "Description" "" (at 49.53 118.11 0) (effects (font (size 1.27 1.27)) (hide yes)))
  (property "MANUFACTURER" "Omron" (at 54.356 127.762 0) (effects (font (size 1.27 1.27)) (justify bottom) (hide yes)))
  (property "Digikey" "B3U-1100P" (at 49.53 118.11 90) (effects (font (size 1.27 1.27)) (hide yes)))
  (pin "1")
  (pin "2"))
 (symbol
  (lib_id "power:GND")
  (at 127 58.42 0)
  (unit 1)
  (exclude_from_sim no)
  (in_bom yes)
  (on_board yes)
  (dnp no)
  (fields_autoplaced yes)
  (property "Reference" "#PWR03" (at 127 64.77 0) (effects (font (size 1.27 1.27)) (hide yes)))
  (property "Value" "GND" (at 127 63.5 0) (effects (font (size 1.27 1.27))))
  (property "Footprint" "" (at 127 58.42 0) (effects (font (size 1.27 1.27)) (hide yes)))
  (property "Datasheet" "" (at 127 58.42 0) (effects (font (size 1.27 1.27)) (hide yes)))
  (property "Description" "Power symbol creates a global label with name \"GND\" , ground" (at 127 58.42 0) (effects (font (size 1.27 1.27)) (hide yes)))
  (pin "1"))
 (symbol
  (lib_id "Device:R")
  (at 49.53 33.02 0)
  (unit 1)
  (exclude_from_sim no)
  (in_bom yes)
  (on_board yes)
  (dnp no)
  (fields_autoplaced yes)
  (property "Reference" "R14" (at 52.07 31.7499 0) (effects (font (size 1.27 1.27)) (justify left)))
  (property "Value" "10k" (at 52.07 34.2899 0) (effects (font (size 1.27 1.27)) (justify left)))
  (property "Footprint" "Resistor_SMD:R_0805_2012Metric" (at 47.752 33.02 90) (effects (font (size 1.27 1.27)) (hide yes)))
  (property "Datasheet" "~" (at 49.53 33.02 0) (effects (font (size 1.27 1.27)) (hide yes)))
  (property "Description" "Resistor" (at 49.53 33.02 0) (effects (font (size 1.27 1.27)) (hide yes)))
  (property "Digikey" "CRCW080510K0FKEA" (at 49.53 33.02 0) (effects (font (size 1.27 1.27)) (hide yes)))
  (pin "1")
  (pin "2"))
 (symbol
  (lib_id "Device:R")
  (at 49.53 99.06 0)
  (unit 1)
  (exclude_from_sim no)
  (in_bom yes)
  (on_board yes)
  (dnp no)
  (fields_autoplaced yes)
  (property "Reference" "R15" (at 52.07 97.7899 0) (effects (font (size 1.27 1.27)) (justify left)))
  (property "Value" "10k" (at 52.07 100.3299 0) (effects (font (size 1.27 1.27)) (justify left)))
  (property "Footprint" "Resistor_SMD:R_0805_2012Metric" (at 47.752 99.06 90) (effects (font (size 1.27 1.27)) (hide yes)))
  (property "Datasheet" "~" (at 49.53 99.06 0) (effects (font (size 1.27 1.27)) (hide yes)))
  (property "Description" "Resistor" (at 49.53 99.06 0) (effects (font (size 1.27 1.27)) (hide yes)))
  (property "Digikey" "CRCW080510K0FKEA" (at 49.53 99.06 0) (effects (font (size 1.27 1.27)) (hide yes)))
  (pin "1")
  (pin "2"))
 (symbol
  (lib_id "power:GND")
  (at 49.53 76.2 0)
  (unit 1)
  (exclude_from_sim no)
  (in_bom yes)
  (on_board yes)
  (dnp no)
  (fields_autoplaced yes)
  (property "Reference" "#PWR05" (at 49.53 82.55 0) (effects (font (size 1.27 1.27)) (hide yes)))
  (property "Value" "GND" (at 49.53 81.28 0) (effects (font (size 1.27 1.27))))
  (property "Footprint" "" (at 49.53 76.2 0) (effects (font (size 1.27 1.27)) (hide yes)))
  (property "Datasheet" "" (at 49.53 76.2 0) (effects (font (size 1.27 1.27)) (hide yes)))
  (property "Description" "Power symbol creates a global label with name \"GND\" , ground" (at 49.53 76.2 0) (effects (font (size 1.27 1.27)) (hide yes)))
  (pin "1"))
 (symbol
  (lib_id "power:GND")
  (at 49.53 129.54 0)
  (unit 1)
  (exclude_from_sim no)
  (in_bom yes)
  (on_board yes)
  (dnp no)
  (fields_autoplaced yes)
  (property "Reference" "#PWR012" (at 49.53 135.89 0) (effects (font (size 1.27 1.27)) (hide yes)))
  (property "Value" "GND" (at 49.53 134.62 0) (effects (font (size 1.27 1.27))))
  (property "Footprint" "" (at 49.53 129.54 0) (effects (font (size 1.27 1.27)) (hide yes)))
  (property "Datasheet" "" (at 49.53 129.54 0) (effects (font (size 1.27 1.27)) (hide yes)))
  (property "Description" "Power symbol creates a global label with name \"GND\" , ground" (at 49.53 129.54 0) (effects (font (size 1.27 1.27)) (hide yes)))
  (pin "1"))
 (symbol
  (lib_id "Connector:TestPoint")
  (at 133.35 43.18 0)
  (unit 1)
  (exclude_from_sim no)
  (in_bom yes)
  (on_board yes)
  (dnp no)
  (fields_autoplaced yes)
  (property "Reference" "TP4" (at 135.89 38.6079 0) (effects (font (size 1.27 1.27)) (justify left)))
  (property "Value" "TestPoint" (at 135.89 41.1479 0) (effects (font (size 1.27 1.27)) (justify left)))
  (property "Footprint" "TestPoint:TestPoint_Pad_D1.0mm" (at 138.43 43.18 0) (effects (font (size 1.27 1.27)) (hide yes)))
  (property "Datasheet" "~" (at 138.43 43.18 0) (effects (font (size 1.27 1.27)) (hide yes)))
  (property "Description" "test point" (at 133.35 43.18 0) (effects (font (size 1.27 1.27)) (hide yes)))
  (pin "1"))
 (symbol
  (lib_id "Device:C")
  (at 49.53 50.8 0)
  (unit 1)
  (exclude_from_sim no)
  (in_bom yes)
  (on_board yes)
  (dnp no)
  (fields_autoplaced yes)
  (property "Reference" "C2" (at 53.34 49.5299 0) (effects (font (size 1.27 1.27)) (justify left)))
  (property "Value" "1uF" (at 53.34 52.0699 0) (effects (font (size 1.27 1.27)) (justify left)))
  (property "Footprint" "Capacitor_SMD:C_0805_2012Metric" (at 50.4952 54.61 0) (effects (font (size 1.27 1.27)) (hide yes)))
  (property "Datasheet" "~" (at 49.53 50.8 0) (effects (font (size 1.27 1.27)) (hide yes)))
  (property "Description" "Unpolarized capacitor" (at 49.53 50.8 0) (effects (font (size 1.27 1.27)) (hide yes)))
  (property "Digikey" "GRM21BR61C105MA01L" (at 49.53 50.8 0) (effects (font (size 1.27 1.27)) (hide yes)))
  (pin "2")
  (pin "1"))
 (symbol
  (lib_id "Device:C")
  (at 140.97 49.53 0)
  (unit 1)
  (exclude_from_sim no)
  (in_bom yes)
  (on_board yes)
  (dnp no)
  (fields_autoplaced yes)
  (property "Reference" "C3" (at 144.78 48.2599 0) (effects (font (size 1.27 1.27)) (justify left)))
  (property "Value" "0.1uF" (at 144.78 50.7999 0) (effects (font (size 1.27 1.27)) (justify left)))
  (property "Footprint" "Capacitor_SMD:C_0805_2012Metric" (at 141.9352 53.34 0) (effects (font (size 1.27 1.27)) (hide yes)))
  (property "Datasheet" "~" (at 140.97 49.53 0) (effects (font (size 1.27 1.27)) (hide yes)))
  (property "Description" "Unpolarized capacitor" (at 140.97 49.53 0) (effects (font (size 1.27 1.27)) (hide yes)))
  (property "Digikey" "KGM21KR51H104KU" (at 140.97 49.53 0) (effects (font (size 1.27 1.27)) (hide yes)))
  (pin "2")
  (pin "1"))
 (symbol
  (lib_id "Device:C")
  (at 127 49.53 0)
  (unit 1)
  (exclude_from_sim no)
  (in_bom yes)
  (on_board yes)
  (dnp no)
  (fields_autoplaced yes)
  (property "Reference" "C1" (at 130.81 48.2599 0) (effects (font (size 1.27 1.27)) (justify left)))
  (property "Value" "22uF" (at 130.81 50.7999 0) (effects (font (size 1.27 1.27)) (justify left)))
  (property "Footprint" "Capacitor_SMD:C_1206_3216Metric" (at 127.9652 53.34 0) (effects (font (size 1.27 1.27)) (hide yes)))
  (property "Datasheet" "~" (at 127 49.53 0) (effects (font (size 1.27 1.27)) (hide yes)))
  (property "Description" "Unpolarized capacitor" (at 127 49.53 0) (effects (font (size 1.27 1.27)) (hide yes)))
  (property "Digikey" "CL31A226KAHNNNE" (at 127 49.53 0) (effects (font (size 1.27 1.27)) (hide yes)))
  (pin "2")
  (pin "1"))
 (symbol
  (lib_id "Device:R")
  (at 33.02 66.04 0)
  (unit 1)
  (exclude_from_sim no)
  (in_bom yes)
  (on_board yes)
  (dnp no)
  (fields_autoplaced yes)
  (property "Reference" "R1" (at 35.56 64.7699 0) (effects (font (size 1.27 1.27)) (justify left)))
  (property "Value" "200" (at 35.56 67.3099 0) (effects (font (size 1.27 1.27)) (justify left)))
  (property "Footprint" "Resistor_SMD:R_0805_2012Metric" (at 31.242 66.04 90) (effects (font (size 1.27 1.27)) (hide yes)))
  (property "Datasheet" "~" (at 33.02 66.04 0) (effects (font (size 1.27 1.27)) (hide yes)))
  (property "Description" "Resistor" (at 33.02 66.04 0) (effects (font (size 1.27 1.27)) (hide yes)))
  (property "Digikey" "CRCW0805200RFKEAC" (at 33.02 66.04 0) (effects (font (size 1.27 1.27)) (hide yes)))
  (pin "1")
  (pin "2"))
 (symbol
  (lib_id "power:GND")
  (at 151.13 148.59 0)
  (unit 1)
  (exclude_from_sim no)
  (in_bom yes)
  (on_board yes)
  (dnp no)
  (fields_autoplaced yes)
  (property "Reference" "#PWR01" (at 151.13 154.94 0) (effects (font (size 1.27 1.27)) (hide yes)))
  (property "Value" "GND" (at 151.13 153.67 0) (effects (font (size 1.27 1.27))))
  (property "Footprint" "" (at 151.13 148.59 0) (effects (font (size 1.27 1.27)) (hide yes)))
  (property "Datasheet" "" (at 151.13 148.59 0) (effects (font (size 1.27 1.27)) (hide yes)))
  (property "Description" "Power symbol creates a global label with name \"GND\" , ground" (at 151.13 148.59 0) (effects (font (size 1.27 1.27)) (hide yes)))
  (pin "1"))
 (symbol
  (lib_id "0_switch:B3U-1100P")
  (at 33.02 50.8 90)
  (unit 1)
  (exclude_from_sim no)
  (in_bom yes)
  (on_board yes)
  (dnp no)
  (fields_autoplaced yes)
  (property "Reference" "SW1" (at 34.29 49.5299 90) (effects (font (size 1.27 1.27)) (justify right)))
  (property "Value" "RESET" (at 34.29 52.0699 90) (effects (font (size 1.27 1.27)) (justify right)))
  (property "Footprint" "0_switch:SW_B3U-1100P" (at 38.1 27.178 0) (effects (font (size 1.27 1.27)) (justify bottom) (hide yes)))
  (property "Datasheet" "" (at 33.02 50.8 0) (effects (font (size 1.27 1.27)) (hide yes)))
  (property "Description" "" (at 33.02 50.8 0) (effects (font (size 1.27 1.27)) (hide yes)))
  (property "MANUFACTURER" "Omron" (at 37.846 60.452 0) (effects (font (size 1.27 1.27)) (justify bottom) (hide yes)))
  (property "Digikey" "B3U-1100P" (at 33.02 50.8 90) (effects (font (size 1.27 1.27)) (hide yes)))
  (pin "1")
  (pin "2")))
